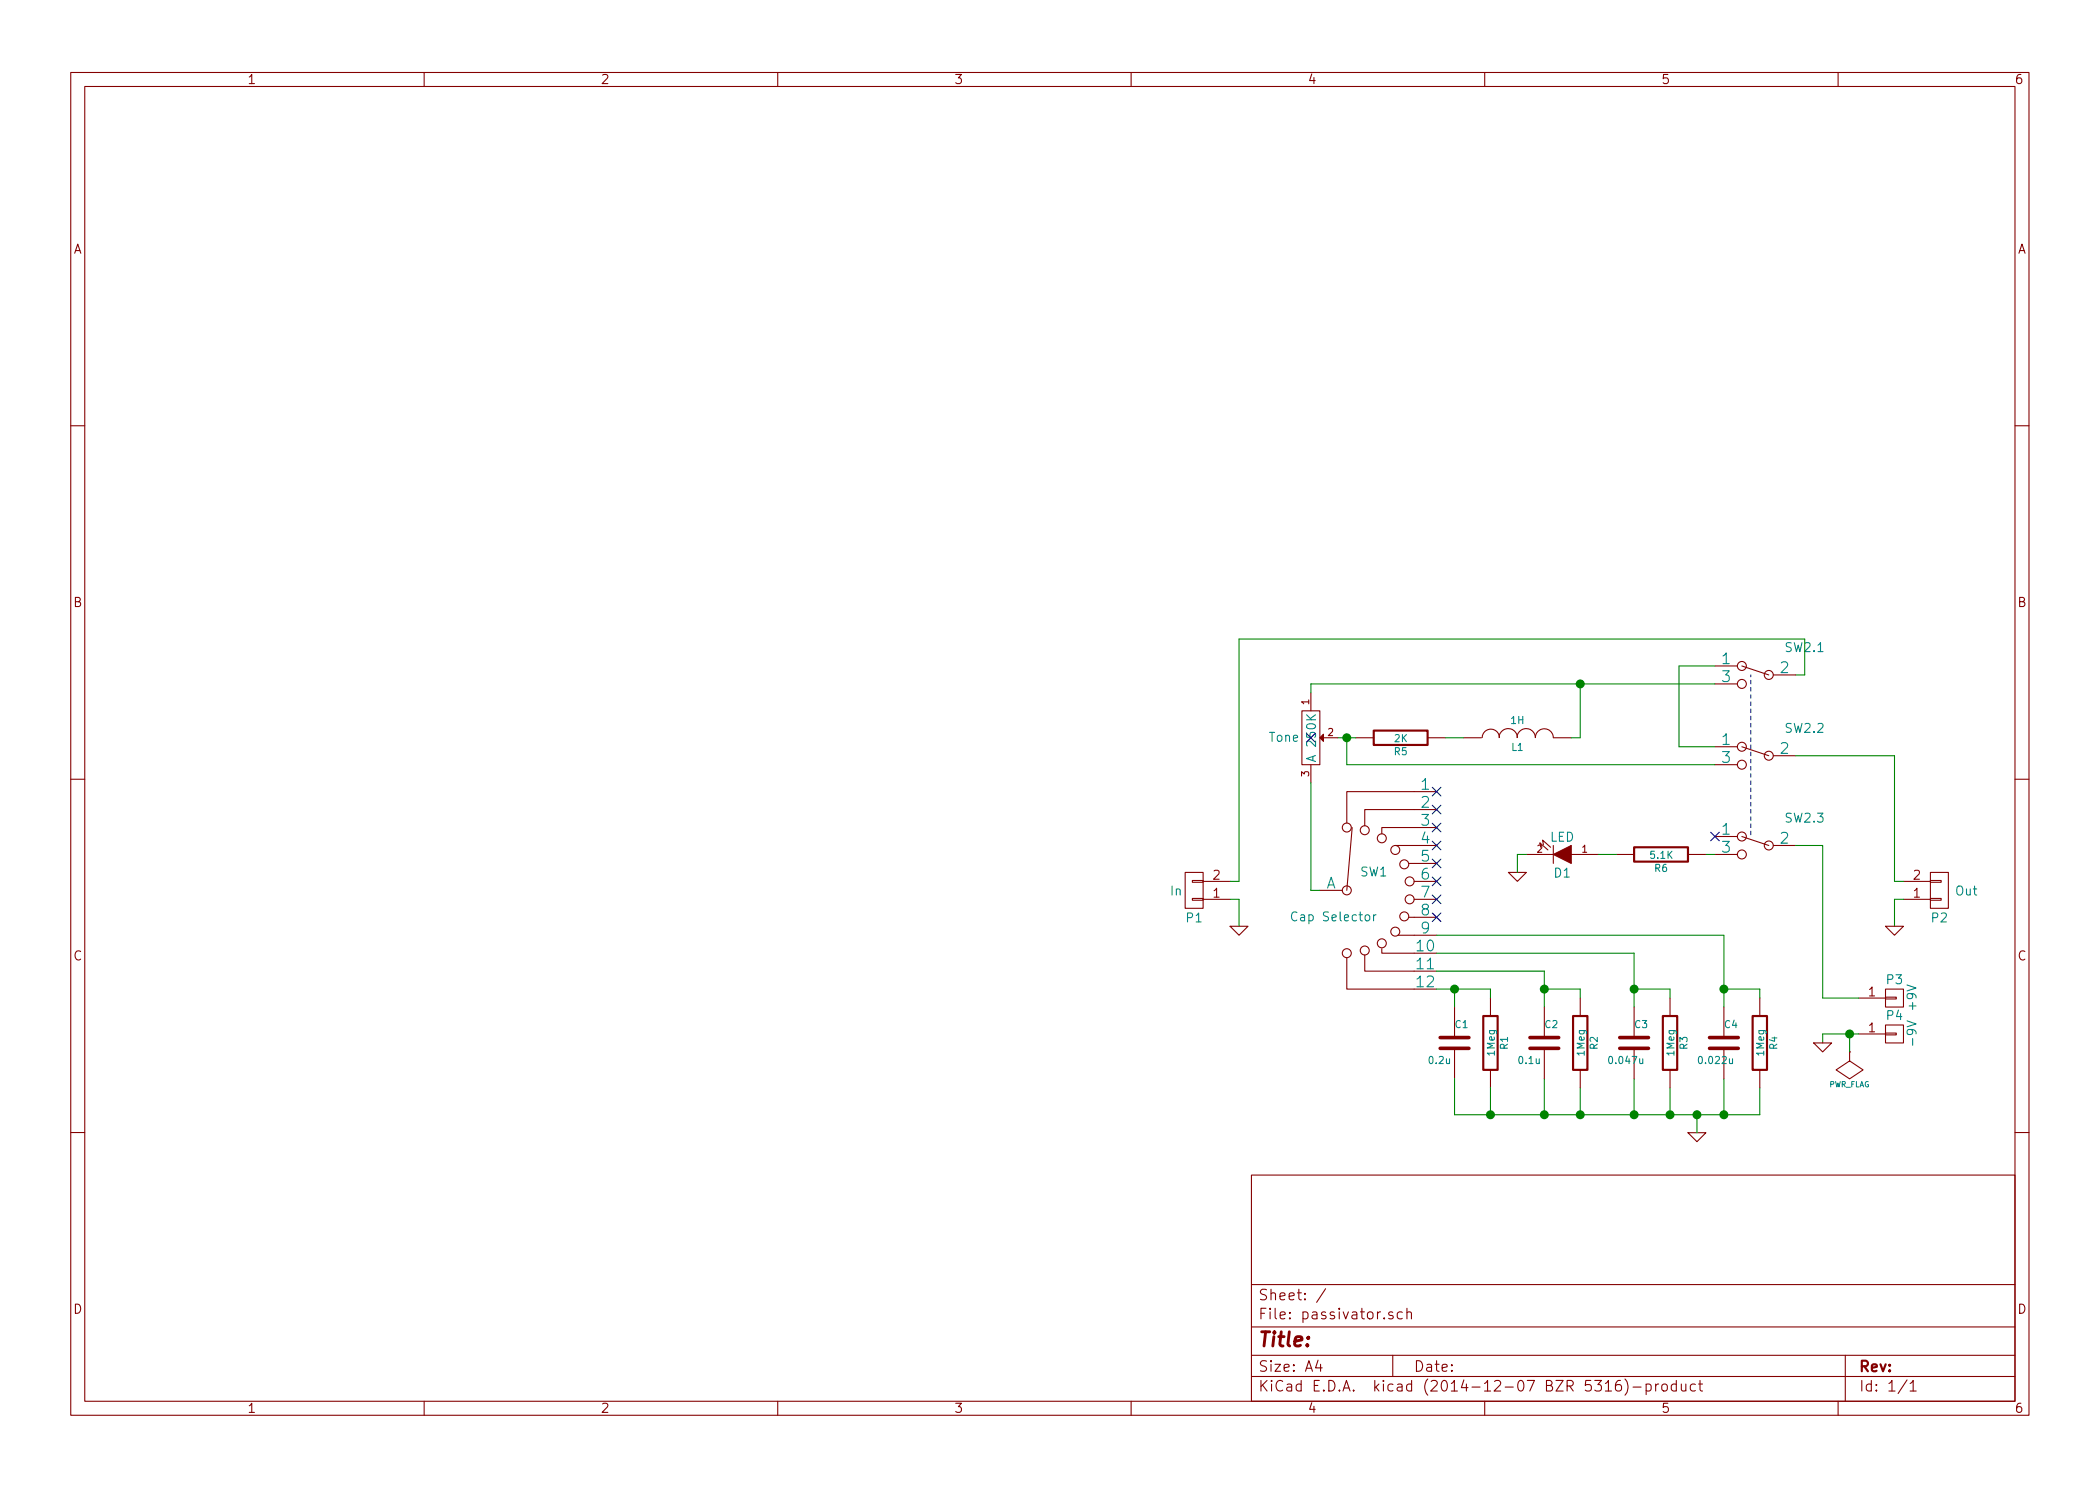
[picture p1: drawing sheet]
<svg xmlns="http://www.w3.org/2000/svg" width="297mm" height="210mm" viewBox="0 0 297 210" stroke-linecap="round" stroke-linejoin="round" font-family="sans-serif">
<g fill="none" stroke="#840000" stroke-width=".15">
<path d="M10 10.3h277v189.9h-277zM12 12.2h273v186.1h-273zM60 10.3v1.9M110 10.3v1.9M160 10.3v1.9M210 10.3v1.9M260 10.3v1.9M10 60.2h2M285 60.2h2M185.4 98v2.6M242.6 94.2h3.1M242.6 96.8h3.1"/>
<path d="M246.4 94.2l3.8 1.3M250.8 95.5h3.2M10 110.3h2M184.1 100.6h2.6v7.6h-2.6zM185.4 108.2v2.5M187.2 104.4h2M191.3 117.1l-.8 8.9M191.8 104.4h2.5M197.4 119.6h5.8M201.9 104.4h2.6M203.2 117.1h-7.7v.9M203.2 114.5h-10.2v2.3"/>
<path d="M203.2 112h-12.7v4.5M207 104.4h2.5M209.7 104.4a1.22 1.22 0 0 1 1.2-1.2 1.22 1.22 0 0 1 1.2 1.2M212 104.4a1.3 1.3 0 0 1 1.3-1.3 1.3 1.3 0 0 1 1.3 1.3M214.6 104.4a1.3 1.3 0 0 1 1.3-1.3 1.3 1.3 0 0 1 1.3 1.3 1.27 1.27 0 0 1 1.2-1.3 1.27 1.27 0 0 1 1.3 1.3M217.9 119.9l-.1-.7 1.1 1.1M218.3 119.5l-.1-.6 1.1 1M219.7 104.4h2.5M219.7 119.6v2.6M242.6 105.7h3.1M242.6 108.2h3.1M242.6 118.4h3.1"/>
<path d="M246.4 105.7l3.8 1.2M246.4 118.4l3.8 1.2M250.8 119.6h3.2M250.8 106.9h3.2M285 110.3h2M167.6 123.4h2.6v5.1h-2.6zM168.7 124.6h1.5v.2h-1.5zM168.7 127.1h1.5v.3h-1.5zM170.2 124.7h3.8M170.2 127.2h3.8M174 131.1h2.5l-1.2 1.2zM186.7 126h3.2"/>
<path d="M190.5 135.5v4.4h9.5M193 135.1v2.3h10.2M195.5 134.2v.7h4.5M197.7 132.3h5.5M199.3 129.8h3.9M199.3 122.2h3.9M200 124.7h3.2M200 127.2h3.2M213.4 123.4h2.5l-1.3 1.3zM215.9 120.9h3.8M222.2 120.9h3.9M228.6 120.9h2.5"/>
<path d="M238.8 120.9h2.5M242.6 120.9h3.1M266.7 139.9h2.5v2.6h-2.5zM266.7 131.1h2.5l-1.2 1.2zM269.2 124.7h3.8M269.2 127.2h3.8M273 124.6h1.6v.2h-1.6zM273 127.1h1.6v.3h-1.6zM273 123.4h2.6v5.1h-2.6zM205.7 142.5v4.3M205.7 148.3v4.3M210.8 141.2v2.6"/>
<path d="M210.8 151.4v2.5M218.4 142.5v4.3M218.4 148.3v4.3M223.5 141.2v2.6M223.5 151.4v2.5M231.1 142.5v4.3M231.1 148.3v4.3M236.2 141.2v2.6M236.2 151.4v2.5M243.8 142.5v4.3M243.8 148.3v4.3M248.9 141.2v2.6"/>
<path d="M248.9 151.4v2.5M256.5 147.6h2.6l-1.3 1.2zM261.6 148.8h.1M261.6 148.8v1.3l1.9 1.3-1.9 1.2-1.9-1.2 1.9-1.3M262.9 141.2h3.8M262.9 146.3h3.8M266.7 141.1h1.5v.2h-1.5zM266.7 146.2h1.5v.2h-1.5zM266.7 145h2.5v2.6h-2.5zM10 160.2h2M177 166.3h108v32h-108zM238.8 160.3h2.5l-1.3 1.2z"/>
<path d="M285 160.2h2M60 198.3v1.9M110 198.3v1.9M160 198.3v1.9M177 194.8h108M177 191.8h108M177 187.8h108M177 181.8h108M186.4 192.5l-.3 1h.9M186.8 193v1M187.5 182.3l-1.3 2M197 185.7a.37 .37 0 0 0-.6 .1v.1a.54 .54 0 0 0 .6 .3l.1 .1-.1 .2-.2 .1-.4-.1"/>
<path d="M197 191.8v3M198.3 185.7l-.4-.1-.3 .3 .1 .6 .2 .1 .4-.1M199 185.7a.38 .38 0 0 1 .6 .1v.8M199 185.1v1.5M210 198.3v1.9M227.1 195.8l.4-.5v1.5M227.1 196.8h.8M229.2 195.3a.59 .59 0 0 0-.7 .7l.1 .7 .2 .1h.3l.2-.1 .1-.5-.2-.2-.4-.1-.3 .3M229.8 195.1a1.71 1.71 0 0 1 0 2.3M231 196.3h1.1M232.8 195.9a.48 .48 0 0 1 .7 .1l.1 .1-.1 .6a.48 .48 0 0 1-.7 0M232.8 195.8v1.5"/>
<path d="M234.2 195.8v1M234.6 195.8l-.3 .1-.1 .2M235.1 196a.41 .41 0 0 1 .7 .1v.4a.41 .41 0 0 1-.4 .3 .41 .41 0 0 1-.3-.3zM237.1 195.9l-.4-.1-.3 .3 .1 .6 .2 .1 .4-.1M237.1 195.3v1.5M237.8 195.8l.1 .9a.4 .4 0 0 0 .6 0M238.5 195.8v1M239.8 195.9l-.4-.1-.3 .3 .1 .6 .2 .1 .4-.1M240.3 195.8h.5M240.5 195.3v1.3l.2 .2h.1M260 198.3v1.9M261 191.8v6.5"/>
<path d="M269.7 195.2l-1.2 2M270.2 195.8l.4-.5v1.5M270.2 196.8h.8"/>
<circle cx="246.4" cy="94.2" r=".63"/>
<circle cx="246.4" cy="96.8" r=".63"/>
<circle cx="250.2" cy="95.5" r=".63"/>
<circle cx="190.5" cy="117.1" r=".63"/>
<circle cx="193" cy="117.5" r=".63"/>
<circle cx="195.5" cy="118.6" r=".63"/>
<circle cx="246.4" cy="108.2" r=".63"/>
<circle cx="246.4" cy="105.7" r=".63"/>
<circle cx="246.4" cy="118.4" r=".63"/>
<circle cx="250.2" cy="106.9" r=".63"/>
<circle cx="250.2" cy="119.6" r=".63"/>
<circle cx="190.5" cy="126" r=".63"/>
<circle cx="190.5" cy="134.9" r=".63"/>
<circle cx="193" cy="134.5" r=".63"/>
<circle cx="195.5" cy="133.5" r=".63"/>
<circle cx="197.4" cy="120.3" r=".63"/>
<circle cx="197.4" cy="131.8" r=".63"/>
<circle cx="198.6" cy="122.3" r=".63"/>
<circle cx="198.6" cy="129.7" r=".63"/>
<circle cx="199.4" cy="124.7" r=".63"/>
<circle cx="199.4" cy="127.2" r=".63"/>
<circle cx="246.4" cy="120.9" r=".63"/>
</g>
<path d="M194.3 129.4v.9M194.6 129.4l-.3 .2v.1" fill="none" stroke="#008484" stroke-width=".15"/>
<path d="M203.7 148.3h4.1M203.7 146.8h4.1M216.4 148.3h4.1M216.4 146.8h4.1M229.1 148.3h4.1M229.1 146.8h4.1M241.8 148.3h4.1M241.8 146.8h4.1" fill="none" stroke="#840000" stroke-width=".51"/>
<path d="M194.3 103.4h7.6v2h-7.6zM231.1 119.9h7.7v2h-7.7zM209.8 143.8h2v7.6h-2zM222.5 143.8h2v7.6h-2zM235.2 143.8h2v7.6h-2zM247.9 143.8h2v7.6h-2z" fill="none" stroke="#840000" stroke-width=".3"/>
<g fill="none" stroke="#000084" stroke-width=".15">
<path d="M202.6 119l1.2 1.2M202.6 116.5l1.2 1.2M202.6 113.9l1.2 1.3M202.6 111.4l1.2 1.2M203.8 119l-1.2 1.2M203.8 116.5l-1.2 1.2M203.8 113.9l-1.2 1.3M203.8 111.4l-1.2 1.2M242 117.7l1.2 1.3M243.2 117.7l-1.2 1.3M202.6 129.2l1.2 1.2M202.6 126.6l1.2 1.3"/>
<path d="M202.6 124.1l1.2 1.2M202.6 121.6l1.2 1.2M203.8 129.2l-1.2 1.2M203.8 126.6l-1.2 1.3M203.8 124.1l-1.2 1.2M203.8 121.6l-1.2 1.2"/>
</g>
<g fill="#840000" stroke="#840000" stroke-width=".15">
<path d="M186.7 104.4l.5-.5v1z"/>
<path d="M219.7 120.9l2.5-1.3v2.6z"/>
</g>
<g fill="none" stroke="#008400" stroke-width=".15">
<path d="M223.5 96.8v7.6h-1.3M242.6 96.8h-57.2v1.2M242.6 94.2h-5.1v11.5h5.1M254 95.5h1.3v-5.1h-80v34.3h-1.3M185.4 110.7v15.3h1.3M189.2 104.4h2.6M190.5 104.4v3.8h52.1M204.5 104.4h2.5M254 119.6h3.8v21.6h5.1M254 106.9h14v17.8h1.2M174 127.2h1.3v3.9M203.2 132.3h40.6v10.2"/>
<path d="M203.2 134.9h27.9v7.6M203.2 137.4h15.2v5.1M203.2 139.9h7.6v1.3M205.7 139.9v2.6M215.9 120.9h-1.3v2.5M218.4 139.9h5.1v1.3M226.1 120.9h2.5M231.1 139.9h5.1v1.3M241.3 120.9h1.3M243.8 139.9h5.1v1.3M269.2 127.2h-1.2v3.9M205.7 152.6v5.1h43.2v-3.8"/>
<path d="M210.8 153.9v3.8M218.4 152.6v5.1M223.5 153.9v3.8M231.1 152.6v5.1M236.2 153.9v3.8M240 157.7v2.6M243.8 152.6v5.1M261.6 146.3v2.5M262.9 146.3h-5.1v1.3"/>
</g>
<g fill="#008400" stroke="#008400" stroke-width=".25">
<circle cx="243.8" cy="157.7" r=".51"/>
<circle cx="236.2" cy="157.7" r=".51"/>
<circle cx="231.1" cy="157.7" r=".51"/>
<circle cx="223.5" cy="157.7" r=".51"/>
<circle cx="218.4" cy="157.7" r=".51"/>
<circle cx="210.8" cy="157.7" r=".51"/>
<circle cx="205.7" cy="139.9" r=".51"/>
<circle cx="218.4" cy="139.9" r=".51"/>
<circle cx="231.1" cy="139.9" r=".51"/>
<circle cx="243.8" cy="139.9" r=".51"/>
<circle cx="240" cy="157.7" r=".51"/>
<circle cx="190.5" cy="104.4" r=".51"/>
<circle cx="223.5" cy="96.8" r=".51"/>
<circle cx="261.6" cy="146.3" r=".51"/>
</g>
<path d="M247.6 95.5v22.9" fill="none" stroke="#0000c2" stroke-width=".15" stroke-dasharray=".5" stroke-dashoffset=".3"/>
<text font-size="2.8" fill="#840000" x="178" y="190.5">Title:</text>
<g font-size="2.1" fill="#008484">
<text x="243.6" y="94">1</text>
<text x="251.8" y="95.2">2</text>
<text x="243.6" y="96.5">3</text>
<text x="243.6" y="105.4">1</text>
<text x="243.6" y="107.9">3</text>
<text x="251.8" y="106.7">2</text>
<text x="201" y="111.8">1</text>
<text x="201" y="114.3">2</text>
<text x="201" y="116.8">3</text>
<text x="201" y="119.4">4</text>
<text x="243.6" y="118.1">1</text>
<text x="251.8" y="119.4">2</text>
<text x="187.5" y="125.7">A</text>
<text x="201" y="121.9">5</text>
<text x="201" y="124.5">6</text>
<text x="243.6" y="120.6">3</text>
<text x="201" y="127">7</text>
<text x="201" y="129.5">8</text>
<text x="200.4" y="134.6">10</text>
<text x="200.4" y="137.2">11</text>
<text x="201" y="132.1">9</text>
<text x="200.4" y="139.7">12</text>
</g>
<g font-size="2.1" fill="#840000">
<text x="178" y="184">Sheet: /</text>
<text x="178" y="186.7">File: passivator.sch</text>
<text x="178" y="196.9">KiCad E.D.A. kicad (2014-12-07 BZR 5316)-product</text>
<text x="178" y="194.1">Size: A4</text>
<text x="200" y="194.1">Date:</text>
<text x="263" y="194.1">Rev:</text>
<text x="263" y="196.9">Id: 1/1</text>
</g>
<g font-size="1.8" fill="#840000">
<text x="35" y="11.9">1</text>
<text x="85" y="11.9">2</text>
<text x="135" y="11.9">3</text>
<text x="185" y="11.9">4</text>
<text x="235" y="11.9">5</text>
<text x="285" y="11.9">6</text>
<text x="10.4" y="35.9">A</text>
<text x="285.4" y="35.9">A</text>
<text x="10.4" y="85.9">B</text>
<text x="285.4" y="85.9">B</text>
<text x="171.6" y="124.5">2</text>
<text x="270.7" y="124.5">2</text>
<text x="171.6" y="127">1</text>
<text x="270.7" y="127">1</text>
<text x="10.4" y="135.9">C</text>
<text x="285.4" y="135.9">C</text>
<text x="264.3" y="141">1</text>
<text x="264.3" y="146">1</text>
<text x="10.4" y="185.9">D</text>
<text x="285.4" y="185.9">D</text>
<text x="35" y="199.9">1</text>
<text x="85" y="199.9">2</text>
<text x="135" y="199.9">3</text>
<text x="185" y="199.9">4</text>
<text x="235" y="199.9">5</text>
<text x="285" y="199.9">6</text>
</g>
<g font-size="1.8" fill="#008484">
<text x="252.6" y="92.2">SW2.1</text>
<text x="179.5" y="104.9">Tone</text>
<text x="252.6" y="103.7">SW2.2</text>
<text x="219.2" y="119.1">LED</text>
<text x="252.6" y="116.4">SW2.3</text>
<text x="192.4" y="124">SW1</text>
<text x="219.9" y="124.1">D1</text>
<text x="165.6" y="126.7">In</text>
<text x="167.8" y="130.5">P1</text>
<text x="183.2" y="130.3">Cap Selector</text>
<text x="273.3" y="130.5">P2</text>
<text x="276.6" y="126.7">Out</text>
<text x="266.9" y="139.2">P3</text>
<text x="271.1" y="142.8" transform="rotate(-90 271.1 142.8)">+9V</text>
<text x="266.9" y="144.3">P4</text>
<text x="271.1" y="147.6" transform="rotate(-90 271.1 147.6)">-9V</text>
</g>
<text font-size="1.8" fill="#000084" x="186.1" y="107.4" transform="rotate(-90 186.1 107.4)">A 250K</text>
<g font-size="1.4" fill="#840000">
<text x="185.2" y="99.7" transform="rotate(-90 185.2 99.7)">1</text>
<text x="187.8" y="104.1">2</text>
<text x="185.2" y="109.8" transform="rotate(-90 185.2 109.8)">3</text>
<text x="217.4" y="120.6">2</text>
<text x="223.8" y="120.6">1</text>
</g>
<g font-size="1.4" fill="#008484">
<text x="197.2" y="106.9">R5</text>
<text x="197.3" y="105">2K</text>
<text x="213.7" y="102.4">1H</text>
<text x="213.8" y="106.2">L1</text>
<text x="233.5" y="121.5">5.1K</text>
<text x="234.1" y="123.4">R6</text>
<text x="205.8" y="145.5">C1</text>
<text x="211.4" y="149.3" transform="rotate(-90 211.4 149.3)">1Meg</text>
<text x="213.3" y="148.5" transform="rotate(-90 213.3 148.5)">R1</text>
<text x="218.5" y="145.5">C2</text>
<text x="224.1" y="149.3" transform="rotate(-90 224.1 149.3)">1Meg</text>
<text x="226" y="148.5" transform="rotate(-90 226 148.5)">R2</text>
<text x="231.2" y="145.5">C3</text>
<text x="236.8" y="149.3" transform="rotate(-90 236.8 149.3)">1Meg</text>
<text x="238.7" y="148.5" transform="rotate(-90 238.7 148.5)">R3</text>
<text x="243.9" y="145.5">C4</text>
<text x="249.5" y="149.3" transform="rotate(-90 249.5 149.3)">1Meg</text>
<text x="251.4" y="148.5" transform="rotate(-90 251.4 148.5)">R4</text>
<text x="202.2" y="150.5">0.2u</text>
<text x="214.9" y="150.5">0.1u</text>
<text x="227.8" y="150.5">0.047u</text>
<text x="240.5" y="150.5">0.022u</text>
</g>
<text font-size="1.1" fill="#008484" x="258.6" y="153.8">PWR_FLAG</text>
</svg>
